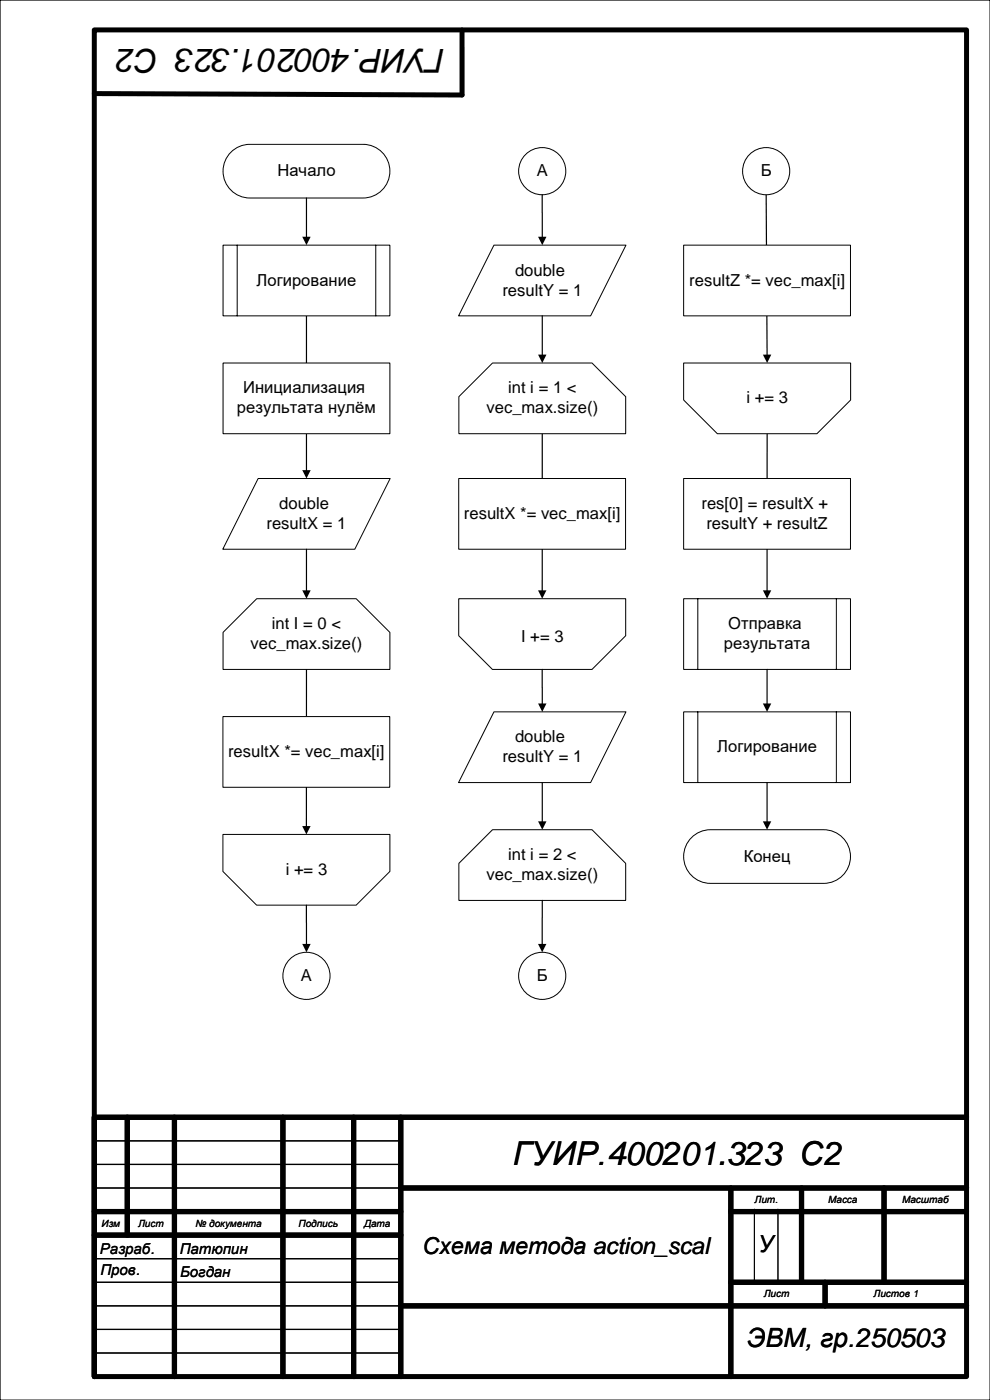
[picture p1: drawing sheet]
<svg xmlns="http://www.w3.org/2000/svg" width="210mm" height="297mm" viewBox="0 0 210 297" stroke-linecap="round" stroke-linejoin="round" font-family="sans-serif">
<path d="M0 0h210v297h-210z" fill="none" stroke="#000" stroke-width=".26"/>
<g fill="none" stroke="#000" stroke-width=".25">
<path d="M162.5 41.3l.2 34.1M65 67v32.9M115 92v33.4M162.7 92v33.4M65 142v33.4M20 242h65M20 247h65M20 252h65M20 267h65M20 272h65M20 277h65.1M20 282h65"/>
<path d="M20 287h65"/>
</g>
<path d="M161.8 75.2h1.8l-.9 1.8zM64.1 99.7h1.8l-.9 1.8zM114.1 125.2h1.8l-.9 1.8zM161.8 125.2h1.8l-.9 1.8zM64.1 175.2h1.8l-.9 1.8z" fill="#000"/>
<g fill="none" stroke="#000" stroke-width="1.1">
<path d="M20 6.3h185v285.7h-185zM98 6.3v13.9l-78-.3M27 237v25M37 237v55M60 237v55M75 237v55M85 237v55M205 237h-185v55M20 257h65M85 252h120M155 252v40M155 257h50"/>
<path d="M170 252v20M187.5 252v20M20 262h65M85 277h120M155 272h50M175 272v5"/>
</g>
<path d="M147.3 237.3h5M160 256.5v15.5M165 256.5v15.5" fill="none" stroke="#000" stroke-width=".21"/>
<path d="M49 32.3a5.7 5.7 0 0 1 4-1.7h24a5.7 5.7 0 0 1 5.7 5.7 5.7 5.7 0 0 1-5.7 5.7h-24a5.7 5.7 0 0 1-5.3-3.5 5.7 5.7 0 0 1 1.3-6.2z" fill-rule="evenodd" fill="#fff"/>
<path d="M49 32.3a5.7 5.7 0 0 1 4-1.7h24a5.7 5.7 0 0 1 5.7 5.7 5.7 5.7 0 0 1-5.7 5.7h-24a5.7 5.7 0 0 1-5.3-3.5 5.7 5.7 0 0 1 1.3-6.2z" fill="none" stroke="#000" stroke-width=".21"/>
<path d="M47.3 52h35.4v15h-35.4z" fill-rule="evenodd" fill="#fff"/>
<path d="M47.3 52h35.4v15h-35.4zM50.3 52v15M79.7 52v15" fill="none" stroke="#000" stroke-width=".21"/>
<path d="M47.3 77h35.4v15h-35.4z" fill-rule="evenodd" fill="#fff"/>
<path d="M47.3 77h35.4v15h-35.4z" fill="none" stroke="#000" stroke-width=".21"/>
<circle cx="65" cy="207" r="5" fill="#fff"/>
<circle cx="65" cy="207" r="5" fill="none" stroke="#000" stroke-width=".21"/>
<path d="M146.7 177.7a5.7 5.7 0 0 1 4-1.7h24a5.7 5.7 0 0 1 5.7 5.7 5.7 5.7 0 0 1-5.7 5.7h-24a5.7 5.7 0 0 1-5.3-3.5 5.7 5.7 0 0 1 1.3-6.2z" fill-rule="evenodd" fill="#fff"/>
<path d="M146.7 177.7a5.7 5.7 0 0 1 4-1.7h24a5.7 5.7 0 0 1 5.7 5.7 5.7 5.7 0 0 1-5.7 5.7h-24a5.7 5.7 0 0 1-5.3-3.5 5.7 5.7 0 0 1 1.3-6.2z" fill="none" stroke="#000" stroke-width=".21"/>
<path d="M65 42v8.4" fill="none" stroke="#000" stroke-width=".25"/>
<path d="M64.1 50.2h1.8l-.9 1.8z" fill="#000"/>
<path d="M54.8 101.5h28l-7.5 15h-28z" fill-rule="evenodd" fill="#fff"/>
<path d="M54.8 101.5h28l-7.5 15h-28z" fill="none" stroke="#000" stroke-width=".21"/>
<path d="M47.3 134.1l7.1-7.1h21.2l7.1 7.1v7.9h-35.4z" fill-rule="evenodd" fill="#fff"/>
<path d="M47.3 134.1l7.1-7.1h21.2l7.1 7.1v7.9h-35.4z" fill="none" stroke="#000" stroke-width=".21"/>
<path d="M47.3 177h35.4v7.9l-7.2 7.1h-21.1l-7.1-7.1z" fill-rule="evenodd" fill="#fff"/>
<path d="M47.3 177h35.4v7.9l-7.2 7.1h-21.1l-7.1-7.1z" fill="none" stroke="#000" stroke-width=".21"/>
<path d="M65 116.5v8.9" fill="none" stroke="#000" stroke-width=".25"/>
<path d="M64.1 125.2h1.8l-.9 1.8z" fill="#000"/>
<path d="M47.3 152h35.4v15h-35.4z" fill-rule="evenodd" fill="#fff"/>
<path d="M47.3 152h35.4v15h-35.4z" fill="none" stroke="#000" stroke-width=".21"/>
<path d="M65 192v8.4" fill="none" stroke="#000" stroke-width=".25"/>
<path d="M64.1 200.2h1.8l-.9 1.8z" fill="#000"/>
<circle cx="115" cy="36.3" r="5" fill="#fff"/>
<circle cx="115" cy="36.3" r="5" fill="none" stroke="#000" stroke-width=".21"/>
<path d="M104.8 52h28l-7.5 15h-28z" fill-rule="evenodd" fill="#fff"/>
<path d="M104.8 52h28l-7.5 15h-28z" fill="none" stroke="#000" stroke-width=".21"/>
<path d="M104.5 77h21.1l7.1 7.1v7.9h-35.4v-7.9z" fill-rule="evenodd" fill="#fff"/>
<path d="M104.5 77h21.1l7.1 7.1v7.9h-35.4v-7.9z" fill="none" stroke="#000" stroke-width=".21"/>
<path d="M97.3 127h35.4v7.9l-7.1 7.1h-21.2l-7.1-7.1z" fill-rule="evenodd" fill="#fff"/>
<path d="M97.3 127h35.4v7.9l-7.1 7.1h-21.2l-7.1-7.1z" fill="none" stroke="#000" stroke-width=".21"/>
<path d="M115 67v8.4" fill="none" stroke="#000" stroke-width=".25"/>
<path d="M114.1 75.2h1.8l-.9 1.8z" fill="#000"/>
<path d="M97.3 101.5h35.4v15h-35.4z" fill-rule="evenodd" fill="#fff"/>
<path d="M97.3 101.5h35.4v15h-35.4z" fill="none" stroke="#000" stroke-width=".21"/>
<path d="M115 41.3v9.1" fill="none" stroke="#000" stroke-width=".25"/>
<path d="M114.1 50.2h1.8l-.9 1.8z" fill="#000"/>
<path d="M104.8 151h28l-7.5 15h-28z" fill-rule="evenodd" fill="#fff"/>
<path d="M104.8 151h28l-7.5 15h-28z" fill="none" stroke="#000" stroke-width=".21"/>
<path d="M97.3 183.1l7.2-7.1h21.1l7.1 7.1v7.9h-35.4z" fill-rule="evenodd" fill="#fff"/>
<path d="M97.3 183.1l7.2-7.1h21.1l7.1 7.1v7.9h-35.4z" fill="none" stroke="#000" stroke-width=".21"/>
<path d="M115 166v8.4" fill="none" stroke="#000" stroke-width=".25"/>
<path d="M114.1 174.2h1.8l-.9 1.8z" fill="#000"/>
<circle cx="115" cy="207" r="5" fill="#fff"/>
<circle cx="115" cy="207" r="5" fill="none" stroke="#000" stroke-width=".21"/>
<path d="M115 191v9.4" fill="none" stroke="#000" stroke-width=".25"/>
<path d="M114.1 200.2h1.8l-.9 1.8z" fill="#000"/>
<path d="M145 77h35.4v7.9l-7.1 7.1h-21.2l-7.1-7.1z" fill-rule="evenodd" fill="#fff"/>
<path d="M145 77h35.4v7.9l-7.1 7.1h-21.2l-7.1-7.1z" fill="none" stroke="#000" stroke-width=".21"/>
<path d="M145 52h35.4v15h-35.4z" fill-rule="evenodd" fill="#fff"/>
<path d="M145 52h35.4v15h-35.4z" fill="none" stroke="#000" stroke-width=".21"/>
<path d="M145 101.5h35.4v15h-35.4z" fill-rule="evenodd" fill="#fff"/>
<path d="M145 101.5h35.4v15h-35.4z" fill="none" stroke="#000" stroke-width=".21"/>
<path d="M145 127h35.4v15h-35.4z" fill-rule="evenodd" fill="#fff"/>
<path d="M145 127h35.4v15h-35.4zM148 127v15M177.4 127v15" fill="none" stroke="#000" stroke-width=".21"/>
<path d="M145 151h35.4v15h-35.4z" fill-rule="evenodd" fill="#fff"/>
<path d="M145 151h35.4v15h-35.4zM148 151v15M177.4 151v15" fill="none" stroke="#000" stroke-width=".21"/>
<path d="M115 142v7.4M162.7 142v7.4M162.7 166v8.4" fill="none" stroke="#000" stroke-width=".25"/>
<path d="M114.1 149.2h1.8l-.9 1.8zM161.8 149.2h1.8l-.9 1.8zM161.8 174.2h1.8l-.9 1.8z" fill="#000"/>
<circle cx="162.5" cy="36.3" r="5" fill="#fff"/>
<circle cx="162.5" cy="36.3" r="5" fill="none" stroke="#000" stroke-width=".21"/>
<g font-size="7">
<text x="94.4" y="10.3" transform="rotate(-180 94.4 10.3)">ГУИР.400201.323 С2</text>
<text x="108.8" y="247">ГУИР.400201.323 С2</text>
</g>
<text font-size="5.6" x="158.4" y="285.7">ЭВМ, гр.250503</text>
<g font-size="5">
<text x="89.6" y="266">Схема метода action_scal</text>
<text x="160.8" y="265.7">У</text>
</g>
<g font-size="3.5">
<text x="58.8" y="37.4">Начало</text>
<text x="113.8" y="37.4">A</text>
<text x="161.4" y="37.4">Б</text>
<text x="109.2" y="58.4">double</text>
<text x="54.4" y="60.6">Логирование</text>
<text x="106.6" y="62.7">resultY = 1</text>
<text x="146.2" y="60.6">resultZ *= vec_max[i]</text>
<text x="51.6" y="83.5">Инициализация</text>
<text x="107.8" y="83.5">int i = 1 &lt;</text>
<text x="50.3" y="87.7">результата нулём</text>
<text x="103.2" y="87.7">vec_max.size()</text>
<text x="158.3" y="85.6">i += 3</text>
<text x="59.2" y="108">double</text>
<text x="148.8" y="108">res[0] = resultX +</text>
<text x="56.5" y="112.2">resultX = 1</text>
<text x="98.4" y="110.1">resultX *= vec_max[i]</text>
<text x="149.8" y="112.2">resultY + resultZ</text>
<text x="53.2" y="137.7">vec_max.size()</text>
<text x="57.7" y="133.5">int I = 0 &lt;</text>
<text x="110.5" y="136.1">I += 3</text>
<text x="153.5" y="137.7">результата</text>
<text x="154.4" y="133.5">Отправка</text>
<text x="48.4" y="160.6">resultX *= vec_max[i]</text>
<text x="106.6" y="161.7">resultY = 1</text>
<text x="109.2" y="157.5">double</text>
<text x="152.1" y="159.6">Логирование</text>
<text x="60.6" y="185.6">i += 3</text>
<text x="107.8" y="182.5">int i = 2 &lt;</text>
<text x="157.7" y="182.8">Конец</text>
<text x="103.2" y="186.7">vec_max.size()</text>
<text x="63.8" y="208.1">A</text>
<text x="113.9" y="208.1">Б</text>
</g>
<g font-size="3.2">
<text x="21.2" y="266">Разраб.</text>
<text x="38.1" y="266">Патюпин</text>
<text x="21.3" y="270.5">Пров.</text>
<text x="38.2" y="270.9">Богдан</text>
</g>
<g font-size="2.1">
<text x="160" y="255.2">Лит.</text>
<text x="175.7" y="255.2">Масса</text>
<text x="191.3" y="255.2">Масштаб</text>
<text x="21.5" y="260.2">Изм</text>
<text x="29.3" y="260.2">Лист</text>
<text x="41.5" y="260.2">№ документа</text>
<text x="63.3" y="260.2">Подпись</text>
<text x="77.2" y="260.2">Дата</text>
<text x="162" y="275.2">Лист</text>
<text x="185.3" y="275.2">Листов 1</text>
</g>
</svg>
